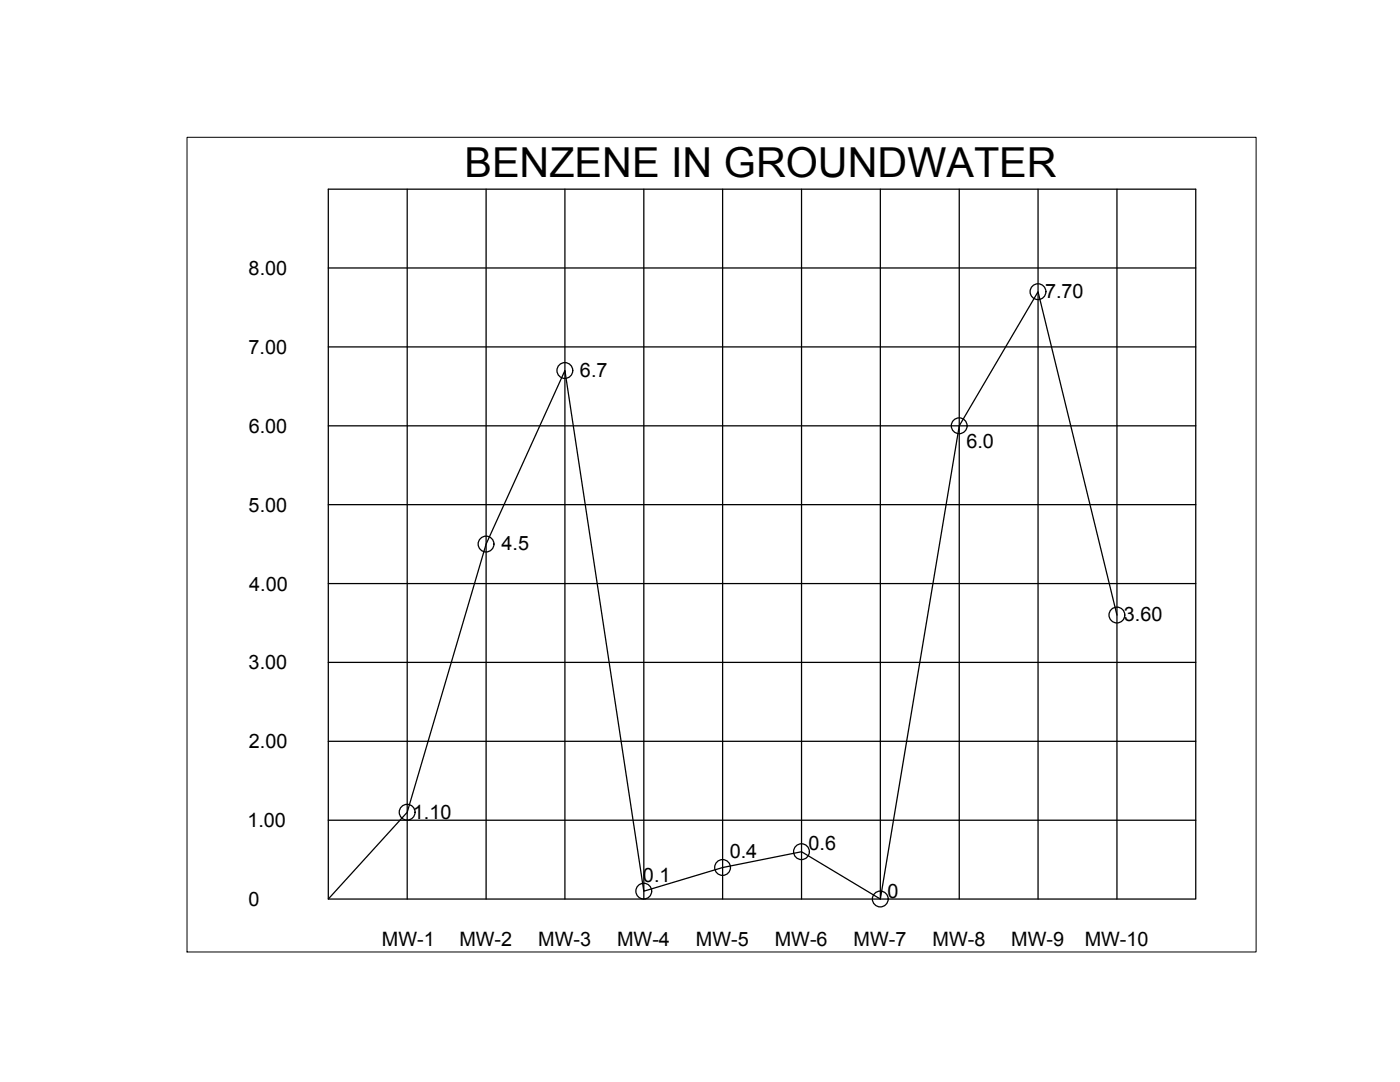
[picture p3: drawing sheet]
<svg xmlns="http://www.w3.org/2000/svg" width="279mm" height="216mm" viewBox="0 0 279 216" stroke-linecap="round" stroke-linejoin="round" font-family="sans-serif">
<!-- layer: 0 -->
<g fill="none" stroke="#000" stroke-width=".25">
<path d="M65.5 37.7h173.1v141.7h-173.1zM81.3 37.7v141.7M97 37.7v141.7M112.7 37.7v141.7M128.5 37.7v141.7M144.2 37.7v141.7M160 37.7v141.7M175.7 37.7v141.7M191.4 37.7v141.7M207.2 37.7v141.7M222.9 37.7v141.7M65.5 53.5h173.1"/>
<path d="M65.5 69.2h173.1M65.5 85h173.1M65.5 100.7h173.1M65.5 116.4h173.1M65.5 132.2h173.1M222.9 122.7l-15.7-64.5-15.8 26.8-15.7 94.4-15.7-9.4-15.8 3.1-15.7 4.7-15.8-103.9-15.7 34.7-15.7 53.5-15.8 17.3M65.5 147.9h173.1M65.5 163.7h173.1"/>
<circle cx="207.2" cy="58.2" r="1.58"/>
<circle cx="112.7" cy="73.9" r="1.58"/>
<circle cx="191.4" cy="85" r="1.58"/>
<circle cx="97" cy="108.6" r="1.58"/>
<circle cx="222.9" cy="122.7" r="1.58"/>
<circle cx="81.3" cy="162.1" r="1.58"/>
<circle cx="128.5" cy="177.8" r="1.58"/>
<circle cx="144.2" cy="173.1" r="1.58"/>
<circle cx="160" cy="169.9" r="1.58"/>
<circle cx="175.7" cy="179.4" r="1.58"/>
</g>
<path d="M37.3 27.4h213.4v162.6h-213.4z" fill="none" stroke="#000" stroke-width=".2"/>
<text font-size="8.2" x="92.7" y="35.3">BENZENE IN GROUNDWATER</text>
<g font-size="4">
<text x="49.6" y="54.9">8.00</text>
<text x="208.6" y="59.5">7.70</text>
<text x="49.6" y="70.6">7.00</text>
<text x="115.7" y="75.2">6.7</text>
<text x="49.6" y="86.4">6.00</text>
<text x="192.9" y="89.4">6.0</text>
<text x="49.6" y="102.1">5.00</text>
<text x="100.1" y="109.8">4.5</text>
<text x="49.7" y="117.8">4.00</text>
<text x="224.3" y="124">3.60</text>
<text x="49.6" y="133.6">3.00</text>
<text x="49.7" y="149.3">2.00</text>
<text x="49.4" y="165.1">1.00</text>
<text x="82.4" y="163.4">1.10</text>
<text x="145.6" y="171.2">0.4</text>
<text x="161.4" y="169.7">0.6</text>
<text x="128.3" y="175.9">0.1</text>
<text x="177.1" y="179.1">0</text>
<text x="49.6" y="180.8">0</text>
<text x="76.2" y="188.7">MW-1</text>
<text x="91.7" y="188.7">MW-2</text>
<text x="107.4" y="188.7">MW-3</text>
<text x="123.2" y="188.7">MW-4</text>
<text x="138.9" y="188.7">MW-5</text>
<text x="154.6" y="188.7">MW-6</text>
<text x="170.4" y="188.7">MW-7</text>
<text x="186.1" y="188.7">MW-8</text>
<text x="201.8" y="188.7">MW-9</text>
<text x="216.5" y="188.7">MW-10</text>
</g>
</svg>
